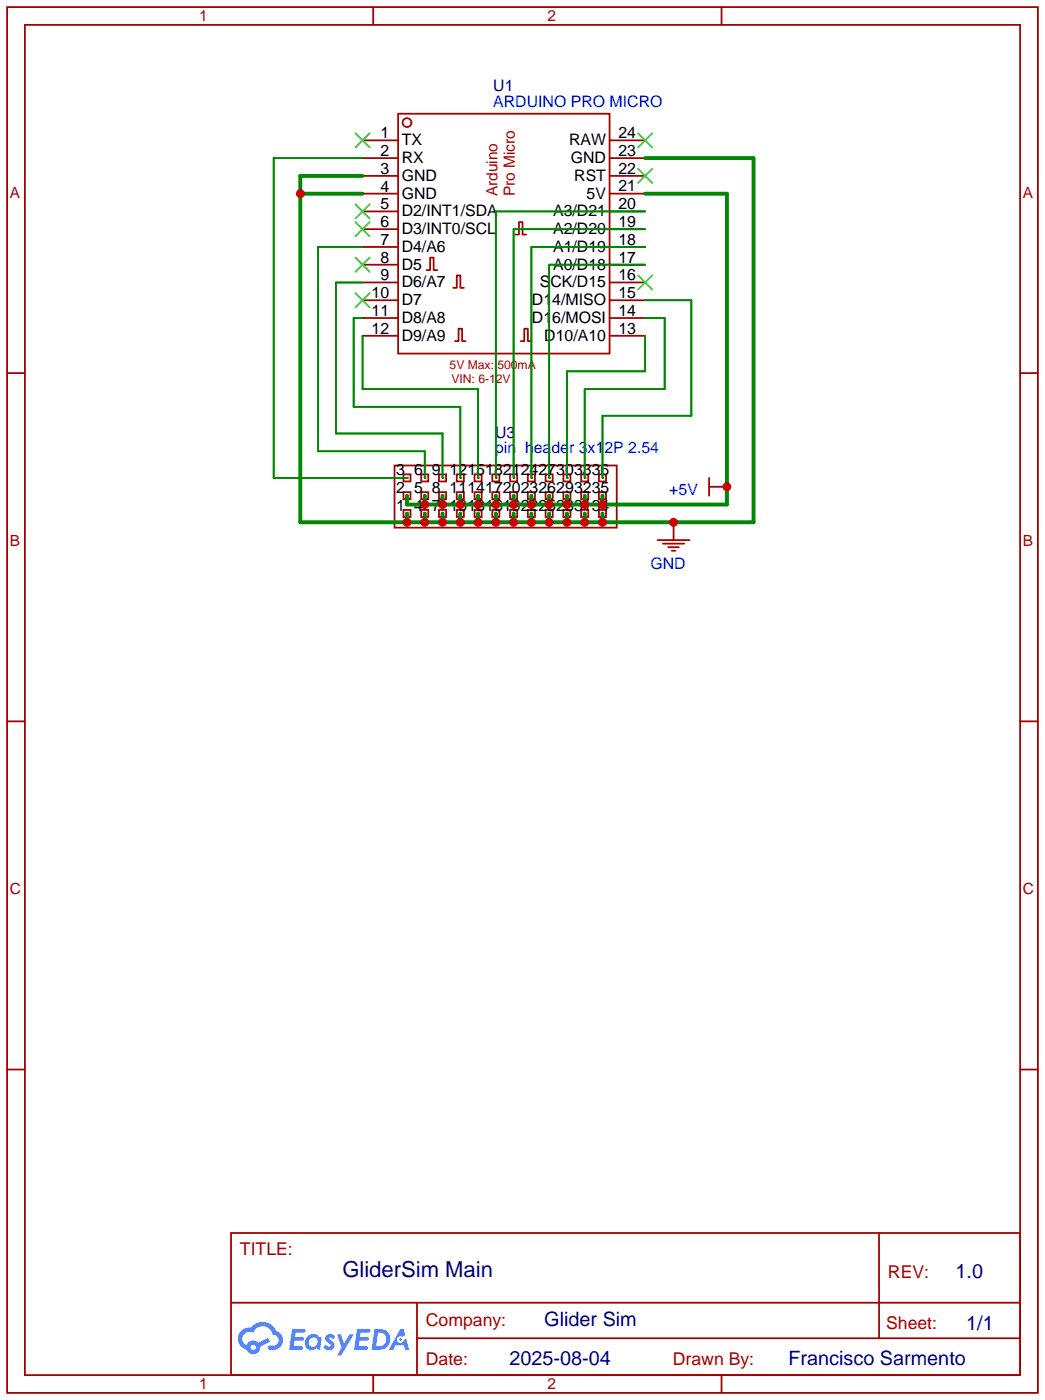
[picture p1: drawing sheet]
<svg xmlns="http://www.w3.org/2000/svg" width="149mm" height="200mm" viewBox="0 0 149 200" stroke-linecap="round" stroke-linejoin="round" font-family="sans-serif">
<g fill="none" stroke="#a10000" stroke-width=".25">
<path d="M1 1h147.3v198.1h-147.3zM3.6 3.6h142.2v193h-142.2zM53.3 1v2.6M103.1 1v2.6M1 53.3h2.6M145.8 53.3h2.5M1 103.1h2.6M145.8 103.1h2.5M1 152.9h2.6M145.8 152.9h2.5M33 176.3h112.8v20.3h-112.8zM125.6 176.3v15"/>
<path d="M33 186.2h112.7M53.3 196.6v2.5M59.6 191.3h86.1M59.6 186.2v10.2M103.1 196.6v2.5"/>
</g>
<g fill="#5487ff">
<path d="M46.7 190.9l.5-.2 .4 .1 .3 .3-.3 .4a.33 .33 0 0 0-.2-.3 .33 .33 0 0 0-.4 .1v.1a1.75 1.75 0 0 1 .8 1 .89 .89 0 0 1-.7 .7 .89 .89 0 0 1-.9-.5l.3-.4 .5 .3h.2l.1-.2a1.88 1.88 0 0 1-.8-1z"/>
<path d="M48.2 190.8h.5l.5 1.3 .7-1.3h.6l-1.7 3h-.6l.6-1.1z"/>
<path d="M41.7 190h.9a1.1 1.1 0 0 1 1 .1 .26 .26 0 0 1-.2 .4h-1.1l-.1 .6h1l.3 .3a.33 .33 0 0 1-.5 .3h-.9l-.1 .8h.9a.3 .3 0 0 1 .3 0 .3 .3 0 0 1 .1 .3l-.2 .2h-1.8z"/>
<path d="M51 190h.9a1.11 1.11 0 0 1 1 .1 .26 .26 0 0 1-.2 .4h-1.2v.6h1l.3 .3a.33 .33 0 0 1-.5 .3h-.9l-.1 .8h.9a.3 .3 0 0 1 .3 0 .3 .3 0 0 1 .1 .3l-.3 .2h-1.7z"/>
<path d="M57.2 190h.5l.2 .9-.4 .2a.5 .5 0 0 0-.7 .2 .5 .5 0 0 0 .3 .7 .5 .5 0 0 0 .6-.4l.4-.2 .4 1.6h-.6l-.2-.7h-1.2l-.3 .7h-.6z"/>
<path d="M53.5 190l-.4 3a3.1 3.1 0 0 0 2.1-.3 1.5 1.5 0 0 0 .5-1.8 1.5 1.5 0 0 0-1.7-.9zM54 190.5a1 1 0 0 1 1.2 1 1 1 0 0 1-1.3 1h-.1z"/>
<path d="M44 191a1.07 1.07 0 0 0-.3 1.5 1.07 1.07 0 0 0 1.5 .2l.6 .3 .2-1.7-.1-.1-.3-.1a1.02 1.02 0 0 0-1.6-.1zM44.3 191.4a.65 .65 0 0 1 1 .1 .65 .65 0 0 1-.3 1 .63 .63 0 0 1-.8-.2 .63 .63 0 0 1 .1-.9z"/>
<path d="M34.5 190.3a1.58 1.58 0 0 0 .7 2.6 1.01 1.01 0 0 0 1.2 .7 1.01 1.01 0 0 0 .8-1.1l1.4-.7-.3-.5-1.3 .7a1.03 1.03 0 0 0-1.8 .3 1 1 0 0 1-.4-1.4 1 1 0 0 1 1.4-.3 1.46 1.46 0 0 1 1.5-1 1.46 1.46 0 0 1 1.3 1.2 .77 .77 0 0 1 .8 .7 .77 .77 0 0 1-.7 .9h-.5a.31 .31 0 0 0-.3 .2 .31 .31 0 0 0 .3 .4 1.43 1.43 0 0 0 1.8-.9 1.43 1.43 0 0 0-.9-1.8 2.09 2.09 0 0 0-3.6-.5h-.3a1.66 1.66 0 0 0-1.1 .5zM35.8 192.6a.4 .4 0 0 1 .8 0 .4 .4 0 0 1-.8 0z"/>
<circle cx="57.2" cy="191.5" r=".19"/>
</g>
<g fill="none" stroke="#a10000" stroke-width=".25">
<path d="M56.9 16.3h30.2v34.2h-30.2zM51.8 20.1h5.1M51.8 22.6h5.1M51.8 25.1h5.1M51.8 27.7h5.1M51.8 30.2h5.1M51.8 32.8h5.1M51.8 35.3h5.1M51.8 37.8h5.1M61 38.6h.5v-1.8h.5v1.8h.5M73.7 33.5h.5v-1.7h.5v1.7h.5M87.1 20.1h5.1"/>
<path d="M87.1 22.6h5.1M87.1 25.1h5.1M87.1 27.7h5.1M87.1 30.2h5.1M87.1 32.8h5.1M87.1 35.3h5.1M87.1 37.8h5.1M51.8 40.4h5.1M51.8 42.9h5.1M51.8 45.5h5.1M51.8 48h5.1M64.8 41.2h.5v-1.8h.5v1.8h.5"/>
<path d="M65 48.8h.5v-1.8h.5v1.8h.6M74.4 48.8h.5v-1.8h.5v1.8h.6M87.1 40.4h5.1M87.1 42.9h5.1M87.1 45.5h5.1M87.1 48h5.1M56.4 66.5h31.7v8.9h-31.7zM57.7 67.8h1v1h-1zM57.7 70.4h1v1h-1zM57.7 72.9h1v1h-1zM58.2 73.4h.1M58.2 70.9h.1"/>
<path d="M58.2 68.3h.1M60.2 67.8h1v1h-1zM60.2 70.4h1v1h-1zM60.2 72.9h1v1h-1zM60.7 68.3h.1M60.7 70.9h.1M60.7 73.4h.1M62.7 67.8h1.1v1h-1.1zM62.7 70.4h1.1v1h-1.1zM62.7 72.9h1.1v1h-1.1zM63.2 68.3h.1M63.2 70.9h.1"/>
<path d="M63.2 73.4h.1M65.3 67.8h1v1h-1zM65.3 70.4h1v1h-1zM65.3 72.9h1v1h-1zM65.8 68.3h.1M65.8 70.9h.1M65.8 73.4h.1M67.8 67.8h1v1h-1zM67.8 70.4h1v1h-1zM67.8 72.9h1v1h-1zM68.3 68.3h.1M68.3 70.9h.1"/>
<path d="M68.3 73.4h.1M70.4 67.8h1v1h-1zM70.4 70.4h1v1h-1zM70.4 72.9h1v1h-1zM70.9 68.3h.1M70.9 70.9h.1M70.9 73.4h.1M72.9 67.8h1v1h-1zM72.9 70.4h1v1h-1zM72.9 72.9h1v1h-1zM73.4 68.3h.1M73.4 70.9h.1"/>
<path d="M73.4 73.4h.1M75.4 67.8h1.1v1h-1.1zM75.4 70.4h1.1v1h-1.1zM75.4 72.9h1.1v1h-1.1zM75.9 68.3h.1M75.9 70.9h.1M75.9 73.4h.1M78 67.8h1v1h-1zM78 70.4h1v1h-1zM78 72.9h1v1h-1zM78.5 68.3h.1M78.5 70.9h.1"/>
<path d="M78.5 73.4h.1M80.5 67.8h1v1h-1zM80.5 70.4h1v1h-1zM80.5 72.9h1v1h-1zM81 68.3h.1M81 70.9h.1M81 73.4h.1M83.1 67.8h1v1h-1zM83.1 70.4h1v1h-1zM83.1 72.9h1v1h-1zM83.6 68.3h.1M83.6 70.9h.1"/>
<path d="M83.6 73.4h.1M85.6 67.8h1v1h-1zM85.6 70.4h1v1h-1zM85.6 72.9h1v1h-1zM86.1 68.3h.1M86.1 70.9h.1M86.1 73.4h.1M94 77.2h4.6M94.7 77.7h3.1M95.5 78.2h1.5M96 78.7h.5M96.3 74.7h.1"/>
<path d="M96.3 74.7v2.5M101.3 69.6h2.6M101.3 68.3v2.6M103.9 69.6h.1"/>
<circle cx="58.2" cy="17.5" r=".63"/>
</g>
<g fill="none" stroke="#3c3" stroke-width=".25">
<path d="M50.8 19.1l2 2M52.8 19.1l-2 2M91.2 19.1l2 2M93.2 19.1l-2 2M50.8 29.2l2 2M50.8 31.8l2 2M50.8 36.8l2 2.1M52.8 29.2l-2 2M52.8 31.8l-2 2M52.8 36.8l-2 2.1M91.2 39.4l2 2M91.2 24.1l2 2.1"/>
<path d="M93.2 39.4l-2 2M93.2 24.1l-2 2.1M50.8 41.9l2 2M52.8 41.9l-2 2"/>
</g>
<g fill="none" stroke="#008700" stroke-width=".51">
<path d="M42.9 27.7h8.9M92.2 22.6h15.5v52.1h-64.8v-49.6h8.9M92.2 27.7h11.7v44.4h-45.7v-1.2M58.2 73.4v1.3M60.7 70.9v1.2M60.7 73.4v1.3M63.2 70.9v1.2M63.2 73.4v1.3M65.8 70.9v1.2M65.8 73.4v1.3M68.3 70.9v1.2M68.3 73.4v1.3"/>
<path d="M70.9 70.9v1.2M70.9 73.4v1.3M73.4 70.9v1.2M73.4 73.4v1.3M75.9 70.9v1.2M75.9 73.4v1.3M78.5 70.9v1.2M78.5 73.4v1.3M81 70.9v1.2M81 73.4v1.3M83.6 70.9v1.2M83.6 73.4v1.3"/>
<path d="M86.1 70.9v1.2M86.1 73.4v1.3"/>
</g>
<path d="M51.8 22.6h-12.7v45.7h19.1M51.8 35.3h-6.3v29.2h15.2v3.8M92.2 35.3h-16.3v33M92.2 30.2h-21.3v38.1M92.2 32.8h-18.8v35.5M92.2 37.8h-13.7v30.5M51.8 40.4h-3.8v21.6h15.2v6.3M51.8 45.5h-1.3v12.7h15.3v10.1M51.8 48v7.6h16.5v12.7M92.2 45.5h2.8v10.1h-11.4v12.7M92.2 48v5.1h-11.2v15.2M92.2 42.9h6.6v16.5h-12.7v8.9" fill="none" stroke="#008700" stroke-width=".25"/>
<g fill="#c00">
<circle cx="86.1" cy="74.7" r=".63"/>
<circle cx="96.3" cy="74.7" r=".63"/>
<circle cx="58.2" cy="74.7" r=".63"/>
<circle cx="60.7" cy="74.7" r=".63"/>
<circle cx="63.2" cy="74.7" r=".63"/>
<circle cx="65.8" cy="74.7" r=".63"/>
<circle cx="68.3" cy="74.7" r=".63"/>
<circle cx="70.9" cy="74.7" r=".63"/>
<circle cx="73.4" cy="74.7" r=".63"/>
<circle cx="75.9" cy="74.7" r=".63"/>
<circle cx="78.5" cy="74.7" r=".63"/>
<circle cx="81" cy="74.7" r=".63"/>
<circle cx="83.6" cy="74.7" r=".63"/>
<circle cx="42.9" cy="27.7" r=".63"/>
<circle cx="103.9" cy="69.6" r=".63"/>
<circle cx="60.7" cy="72.1" r=".63"/>
<circle cx="63.2" cy="72.1" r=".63"/>
<circle cx="65.8" cy="72.1" r=".63"/>
<circle cx="68.3" cy="72.1" r=".63"/>
<circle cx="70.9" cy="72.1" r=".63"/>
<circle cx="73.4" cy="72.1" r=".63"/>
<circle cx="75.9" cy="72.1" r=".63"/>
<circle cx="78.5" cy="72.1" r=".63"/>
<circle cx="81" cy="72.1" r=".63"/>
<circle cx="83.6" cy="72.1" r=".63"/>
<circle cx="86.1" cy="72.1" r=".63"/>
</g>
<text font-size="3.1" fill="#000080" x="48.9" y="182.5">GliderSim Main</text>
<g font-size="2.8" fill="#000080">
<text x="136.6" y="182.7">1.0</text>
<text x="77.8" y="189.6">Glider Sim</text>
<text x="138.1" y="190.1">1/1</text>
<text x="72.8" y="195.2">2025-08-04</text>
<text x="112.7" y="195.2">Francisco Sarmento</text>
</g>
<g font-size="2.5" fill="#a00000">
<text x="34.3" y="179.4">TITLE:</text>
<text x="126.9" y="182.7">REV:</text>
<text x="60.9" y="189.6">Company:</text>
<text x="126.7" y="190">Sheet:</text>
<text x="60.9" y="195.1">Date:</text>
<text x="96.2" y="195.2">Drawn By:</text>
</g>
<g font-size="2.3" fill="#000080">
<text x="70.5" y="13">U1</text>
<text x="70.7" y="62.6">U3</text>
</g>
<g font-size="2.3" fill="#00f">
<text x="70.5" y="15.3">ARDUINO PRO MICRO</text>
<text x="70.7" y="64.8">pin header 3x12P 2.54</text>
<text x="95.7" y="70.7">+5V</text>
<text x="93" y="81.4">GND</text>
</g>
<g font-size="2.3">
<text x="54.4" y="19.8">1</text>
<text x="54.4" y="22.3">2</text>
<text x="57.4" y="20.8">TX</text>
<text x="57.4" y="23.3">RX</text>
<text x="81.3" y="20.8">RAW</text>
<text x="81.6" y="23.3">GND</text>
<text x="88.4" y="22.3">23</text>
<text x="88.4" y="19.8">24</text>
<text x="54.4" y="24.8">3</text>
<text x="54.4" y="27.4">4</text>
<text x="54.4" y="29.9">5</text>
<text x="57.4" y="25.9">GND</text>
<text x="57.4" y="28.4">GND</text>
<text x="82.1" y="25.9">RST</text>
<text x="83.8" y="28.4">5V</text>
<text x="88.4" y="29.9">20</text>
<text x="88.4" y="27.4">21</text>
<text x="88.4" y="24.8">22</text>
<text x="54.4" y="32.5">6</text>
<text x="54.4" y="35">7</text>
<text x="57.4" y="30.9">D2/INT1/SDA</text>
<text x="57.4" y="33.5">D3/INT0/SCL</text>
<text x="79.1" y="33.5">A2/D20</text>
<text x="79.1" y="30.9">A3/D21</text>
<text x="88.4" y="35">18</text>
<text x="88.4" y="32.5">19</text>
<text x="54.4" y="37.5">8</text>
<text x="54.4" y="40.1">9</text>
<text x="57.4" y="36">D4/A6</text>
<text x="57.4" y="38.6">D5</text>
<text x="57.4" y="41.1">D6/A7</text>
<text x="77.2" y="41.1">SCK/D15</text>
<text x="79.1" y="38.6">A0/D18</text>
<text x="79.1" y="36">A1/D19</text>
<text x="88.4" y="40.1">16</text>
<text x="88.4" y="37.5">17</text>
<text x="53.1" y="42.6">10</text>
<text x="53.1" y="45.2">11</text>
<text x="53.1" y="47.7">12</text>
<text x="57.4" y="43.6">D7</text>
<text x="57.4" y="46.2">D8/A8</text>
<text x="76" y="46.2">D16/MOSI</text>
<text x="76" y="43.6">D14/MISO</text>
<text x="88.4" y="47.7">13</text>
<text x="88.4" y="45.2">14</text>
<text x="88.4" y="42.6">15</text>
<text x="57.4" y="48.7">D9/A9</text>
<text x="77.8" y="48.7">D10/A10</text>
<text x="56.6" y="70.4">2</text>
<text x="56.6" y="67.9">3</text>
<text x="59.2" y="67.9">6</text>
<text x="59.2" y="70.4">5</text>
<text x="61.7" y="67.9">9</text>
<text x="61.7" y="70.4">8</text>
<text x="64.3" y="67.9">121518212427303336</text>
<text x="64.3" y="70.4">111417202326293235</text>
<text x="56.6" y="73">1</text>
<text x="59.2" y="73">4</text>
<text x="61.7" y="73">7</text>
<text x="64.3" y="73">101316192225283134</text>
</g>
<g font-size="2.2" fill="#a00000">
<text x="28.4" y="3">1</text>
<text x="78.2" y="3">2</text>
<text x="1.4" y="28.3">A</text>
<text x="71.1" y="28" transform="rotate(-90 71.1 28)">Arduino</text>
<text x="73.6" y="28" transform="rotate(-90 73.6 28)">Pro Micro</text>
<text x="146.2" y="28.3">A</text>
<text x="1.4" y="78">B</text>
<text x="146.2" y="78">B</text>
<text x="1.4" y="127.8">C</text>
<text x="146.2" y="127.8">C</text>
<text x="28.4" y="198.6">1</text>
<text x="78.2" y="198.6">2</text>
</g>
<g font-size="1.7" fill="#a00000">
<text x="64.3" y="52.7">5V Max: 500mA</text>
<text x="64.5" y="54.7">VIN: 6-12V</text>
</g>
</svg>
